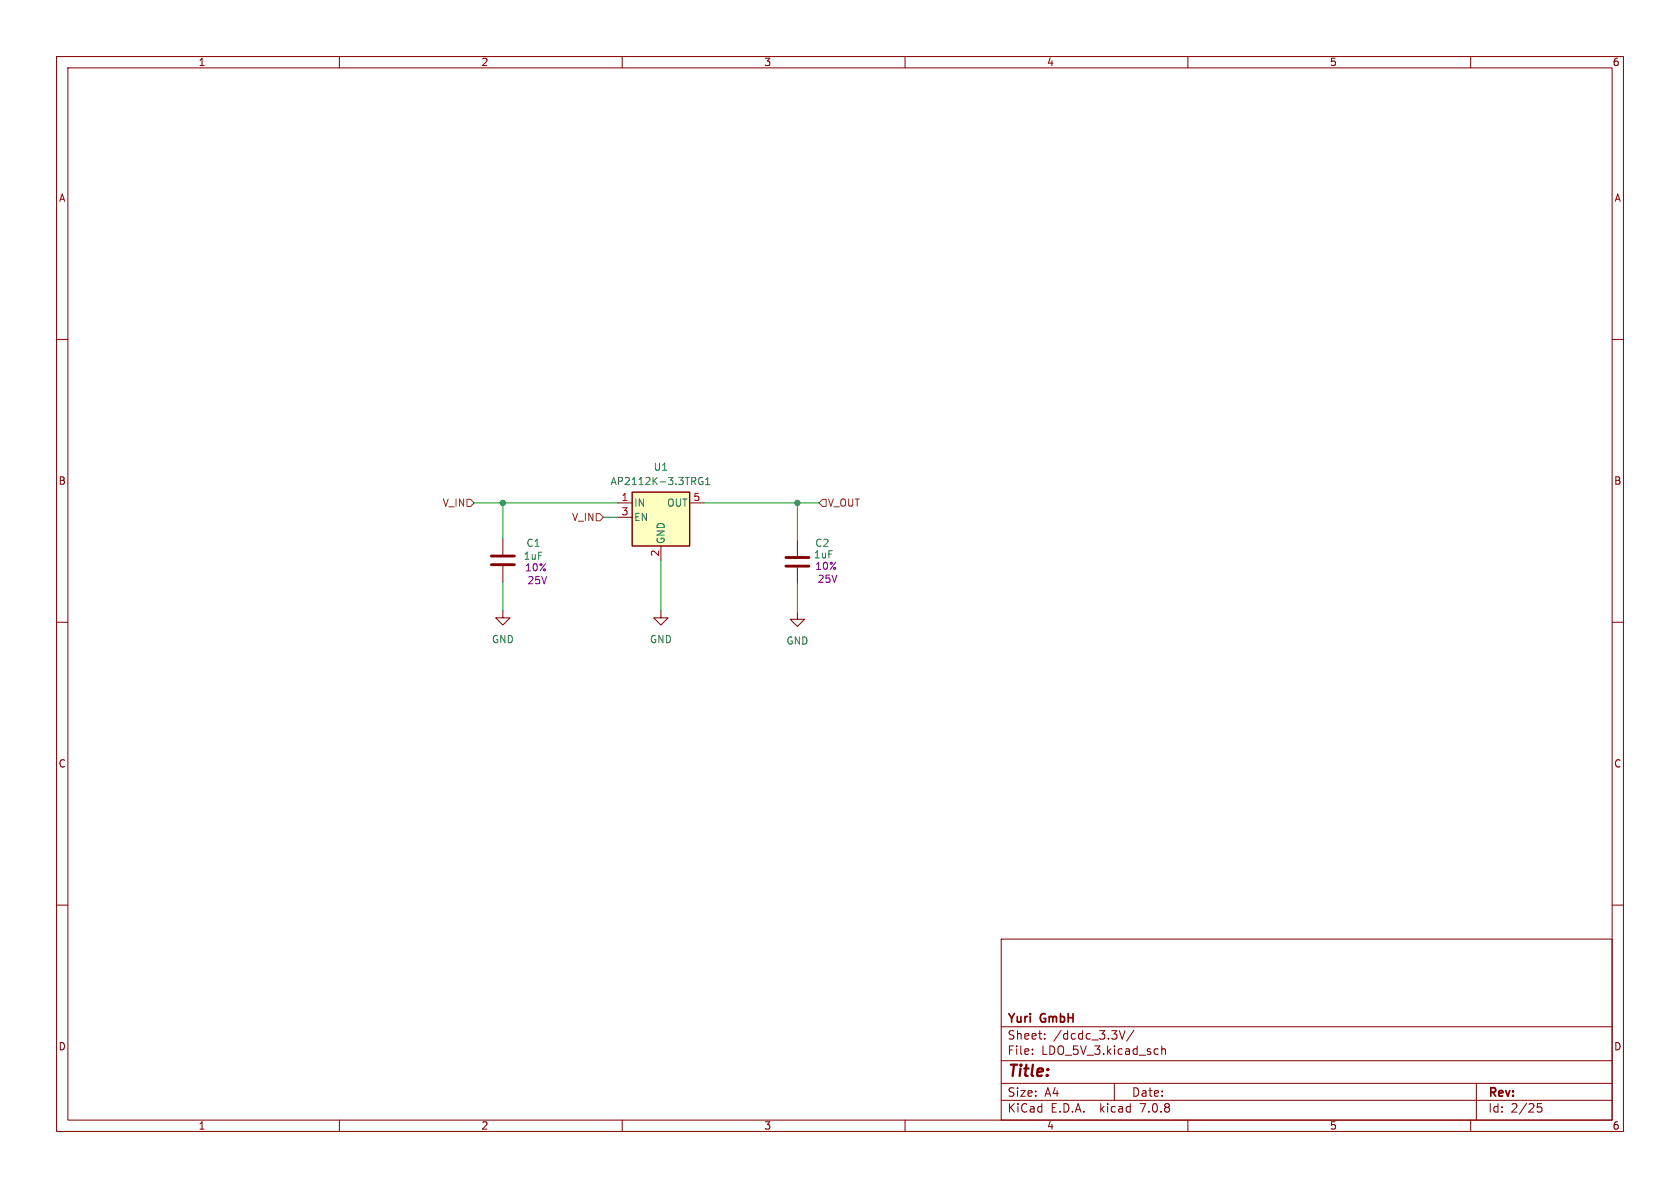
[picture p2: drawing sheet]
<svg xmlns="http://www.w3.org/2000/svg" width="297mm" height="210mm" viewBox="0 0 297 210" stroke-linecap="round" stroke-linejoin="round" font-family="sans-serif">
<g fill="none" stroke="#840000" stroke-width=".18">
<path d="M10 10h277v190h-277zM12 12h273v186h-273zM60 10v2M110 10v2M160 10v2M210 10v2M260 10v2M10 60h2M285 60h2M88.9 95.3v2.7M109.2 88.9h2.6M109.2 91.4h2.6"/>
<path d="M116.8 96.5v2.6M121.9 88.9h2.6M141 95.5v2.8M10 110h2M88.9 108v1.2h1.3l-1.3 1.3-1.3-1.3h1.3M88.9 100.1v2.8M116.8 108v1.2h1.3l-1.3 1.3-1.2-1.3h1.2M141 108.2v1.3h1.2l-1.2 1.2-1.3-1.2h1.3M141 100.3v2.8M285 110h2M10 160h2M285 160h2"/>
<path d="M177 166h108v32h-108zM60 198v2M110 198v2M160 198v2M177 194.5h108M177 191.5h108M177 187.5h108M177 181.5h108M182.5 186.3v.1M182.5 185.5v.1M184.7 183.6v.1M184.7 182.8v.1"/>
<path d="M197 191.5v3M197.9 182.2l.5 1.5 .5-1.5M200.5 182.1l-1.3 2M205.4 184.9v1.5M205.4 185.5l.2-.1 .4 .1v.9M210 198v2M260 198v2M261 191.5v6.5M272.5 195.1h-.7l-.1 .7 .3-.1h.5l.1 .3-.1 .5-.2 .1-.6-.1"/>
</g>
<path d="M111.8 87h10.1v9.5h-10.1z" fill="#ffffc2" stroke="#ffffc2" stroke-width=".18"/>
<path d="M111.8 87h10.1v9.5h-10.1z" fill="none" stroke="#840000" stroke-width=".25"/>
<path d="M122.6 85.1l.4 .6M122.8 84.4l.2 .2-.1 .3-.1 .2M124.2 84.5a.59 .59 0 0 0-.7 .5 .59 .59 0 0 0 .7 .6l.1-.5h-.3M124.8 85.7h.7M124.8 84.8l.3-.4v1.3" fill="none" stroke="#006464" stroke-width=".18"/>
<path d="M86.9 99.8h4M86.9 98.3h4M138.9 98.6h4.1M138.9 100.1h4.1" fill="none" stroke="#840000" stroke-width=".51"/>
<path d="M82.5 88.3h.7l.6 .6-.6 .6h-.7zM105.4 90.8h.6l.7 .6-.7 .7h-.6zM145.4 88.3h.6v1.2h-.6l-.6-.6z" fill="none" stroke="#725600" stroke-width=".18"/>
<path d="M83.8 88.9h25.4M88.9 88.9v6.4M106.7 91.4h2.5M116.8 99.1v8.9M124.5 88.9h20.3M141 88.9v6.6M88.9 102.9v5.1M141 103.1v5.1" fill="none" stroke="#009600" stroke-width=".18"/>
<g fill="#009600" stroke="#009600" stroke-width=".18">
<circle cx="88.9" cy="88.9" r=".46"/>
<circle cx="141" cy="88.9" r=".46"/>
</g>
<text font-size="2.8" fill="#840000" x="178" y="190.9">Title:</text>
<g font-size="2.1" fill="#840000">
<text x="178" y="184">Sheet:</text>
<text x="178" y="181.2">Yuri</text>
<text x="184" y="181.2">GmbH</text>
<text x="186.2" y="184">/dcdc_3.3V/</text>
<text x="178" y="186.7">File:</text>
<text x="184.1" y="186.7">LDO_5V_3.kicad_sch</text>
<text x="178" y="196.9">KiCad</text>
<text x="178" y="194.1">Size:</text>
<text x="184.7" y="194.1">A4</text>
<text x="185.7" y="196.9">E.D.A.</text>
<text x="194.6" y="196.9">kicad</text>
<text x="200" y="194.1">Date:</text>
<text x="201.8" y="196.9">7.0.8</text>
<text x="263" y="194.3">Rev:</text>
<text x="263" y="196.9">Id:</text>
<text x="267.1" y="196.9">2/25</text>
</g>
<g font-size="1.8" fill="#840000">
<text x="35" y="11.9">1</text>
<text x="85" y="11.9">2</text>
<text x="135" y="11.9">3</text>
<text x="185" y="11.9">4</text>
<text x="235" y="11.9">5</text>
<text x="285" y="11.9">6</text>
<text x="10.3" y="35.9">A</text>
<text x="285.3" y="35.9">A</text>
<text x="10.3" y="85.9">B</text>
<text x="285.3" y="85.9">B</text>
<text x="10.3" y="135.9">C</text>
<text x="285.3" y="135.9">C</text>
<text x="10.3" y="185.9">D</text>
<text x="285.3" y="185.9">D</text>
<text x="35" y="199.9">1</text>
<text x="85" y="199.9">2</text>
<text x="135" y="199.9">3</text>
<text x="185" y="199.9">4</text>
<text x="235" y="199.9">5</text>
<text x="285" y="199.9">6</text>
</g>
<g font-size="1.8" fill="#006464">
<text x="115.5" y="83.4">U1</text>
<text x="107.3" y="86">AP2112K-3.3TRG1</text>
<text x="112" y="89.8">IN</text>
<text x="117.8" y="89.8">OUT</text>
<text x="112" y="92.3">EN</text>
<text x="93" y="96.9">C1</text>
<text x="117.7" y="96.3" transform="rotate(-90 117.7 96.3)">GND</text>
<text x="144" y="96.9">C2</text>
<text x="86.9" y="113.9">GND</text>
<text x="114.8" y="113.9">GND</text>
<text x="138.9" y="114.1">GND</text>
</g>
<g font-size="1.8" fill="#725600">
<text x="78.2" y="89.8">V_IN</text>
<text x="146.2" y="89.8">V_OUT</text>
<text x="101" y="92.3">V_IN</text>
</g>
<g font-size="1.8" fill="#a90000">
<text x="109.8" y="88.6">1</text>
<text x="122.5" y="88.6">5</text>
<text x="109.8" y="91.2">3</text>
<text x="116.6" y="98.5" transform="rotate(-90 116.6 98.5)">2</text>
</g>
<g font-size="1.8" fill="#840084">
<text x="92.5" y="99.2">1uF</text>
<text x="92.7" y="101.2">10%</text>
<text x="143.8" y="98.9">1uF</text>
<text x="144" y="100.9">10%</text>
<text x="93.1" y="103.5">25V</text>
<text x="144.4" y="103.2">25V</text>
</g>
</svg>
